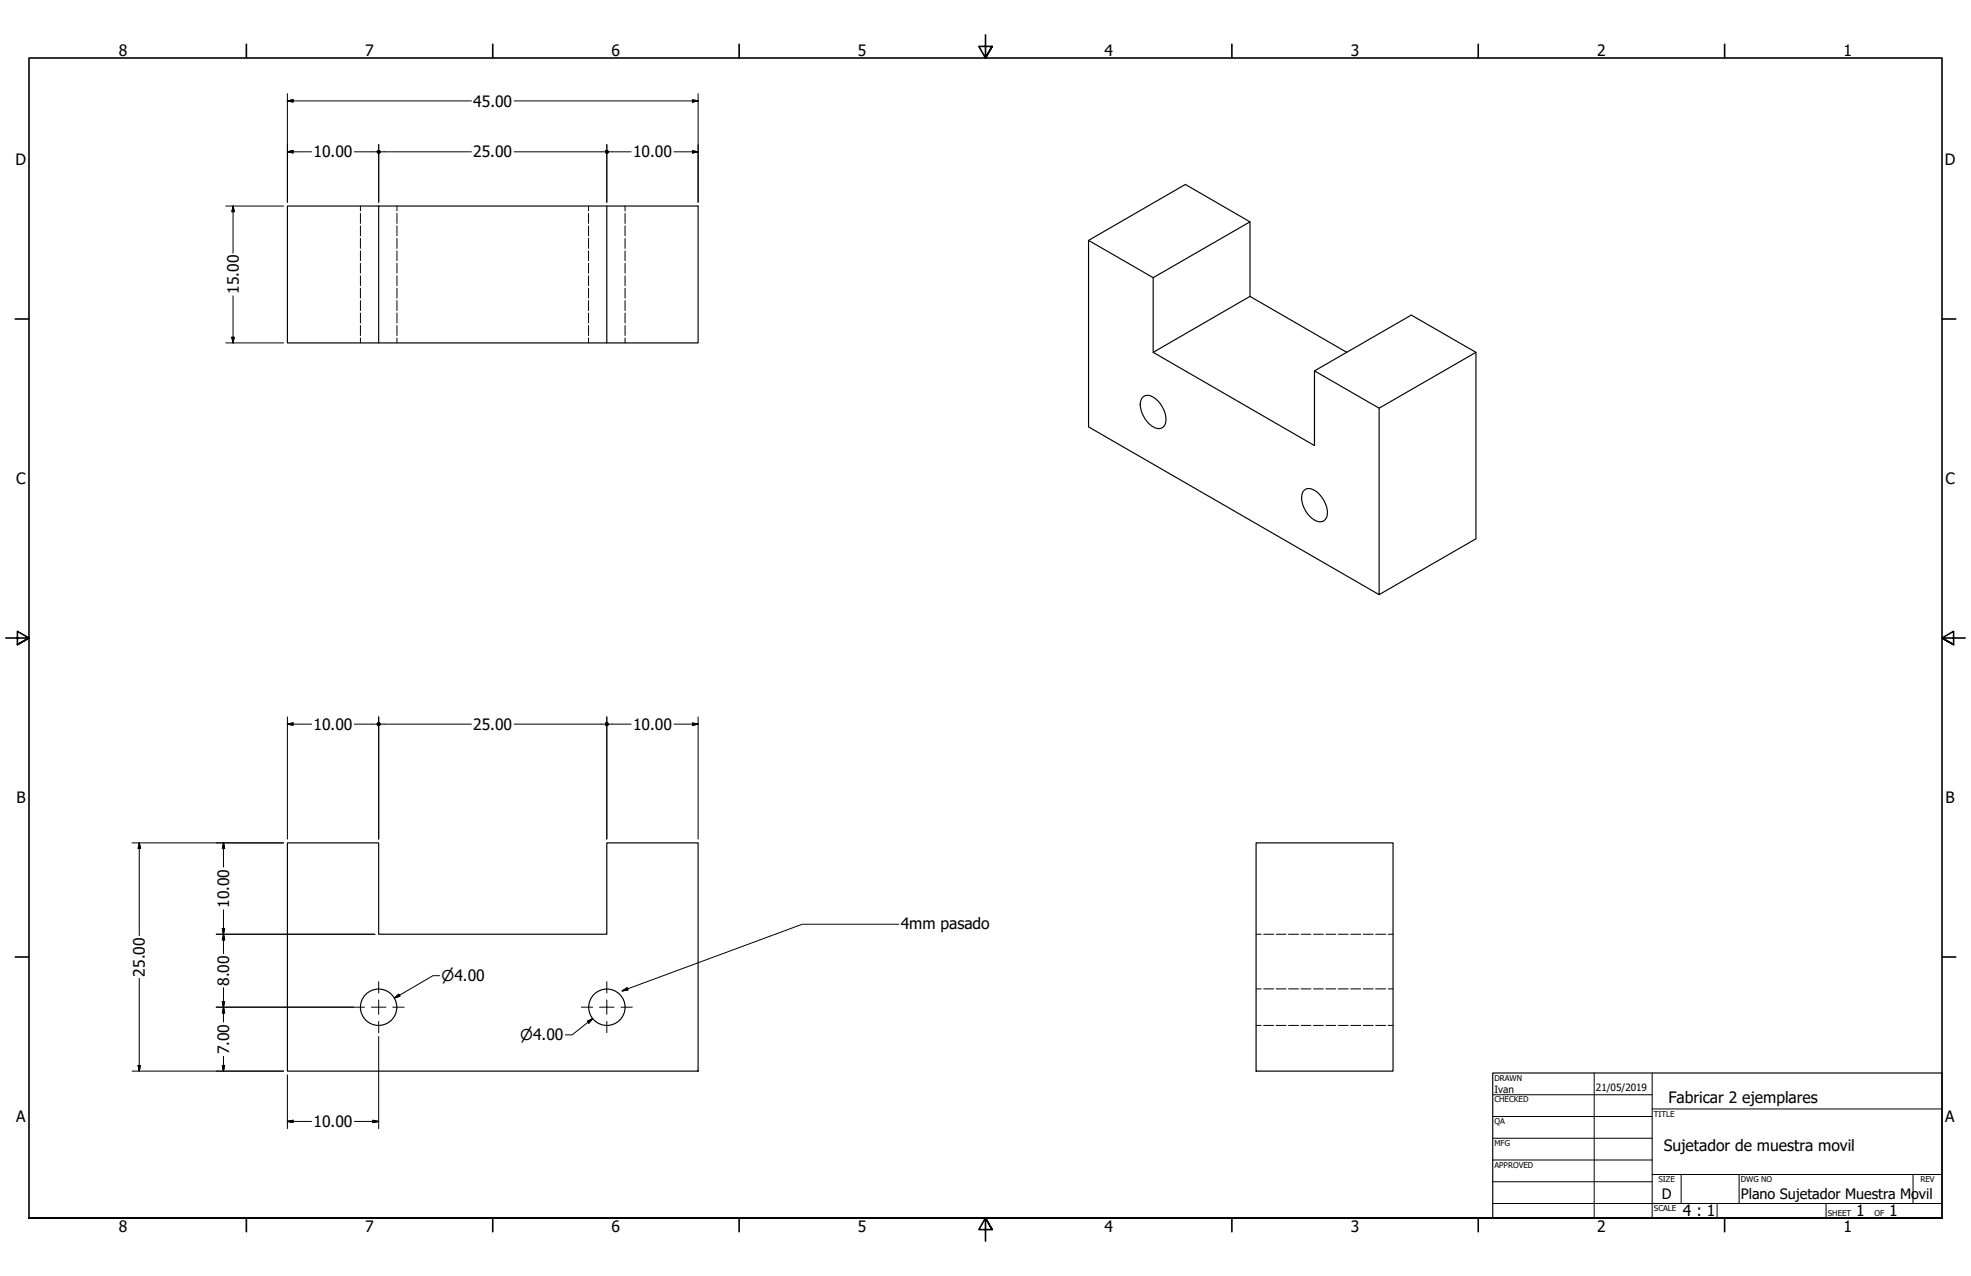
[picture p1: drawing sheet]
<svg xmlns="http://www.w3.org/2000/svg" width="864mm" height="559mm" viewBox="0 0 864 559" stroke-linecap="round" stroke-linejoin="round" font-family="sans-serif">
<!-- layer: Visible (ANSI) -->
<g fill="none" stroke="#000" stroke-width=".51">
<path d="M165.9 90.2v60h-40v-60h180v60h-40M265.9 90.2v60h-100M547.7 97.2l-42.4 24.4-28.4-16.3M505.3 121.6v32.7l42.4-24.5M505.3 154.3l70.6 40.8v-32.7l42.5-24.4 28.3 16.3v81.7l-42.4 24.4v-81.6M590.1 154.3l-42.4-24.5v-32.6l-28.3-16.4-42.5 24.5v81.6l127.4 73.5M646.7 154.3l-42.4 24.5-28.4-16.4M500.8 173.9a3.9 3.9 0 0 1 5.4 .6 11.5 11.5 0 0 1 4.4 11.1 3.4 3.4 0 0 1-5.6 1.2 12.1 12.1 0 0 1-5.3-11zM571.4 214.7a4.8 4.8 0 0 1 6.6 1.7 11.6 11.6 0 0 1 3.3 10 3.5 3.5 0 0 1-5.7 1.2 12.1 12.1 0 0 1-5.2-10.9zM125.9 369.1h40v40h100v-40h40v100h-180zM550.4 369.1h60v100h-60z"/>
<circle cx="165.9" cy="441.1" r="8"/>
<circle cx="265.9" cy="441.1" r="8"/>
</g>
<!-- layer: Hidden (ANSI) -->
<g fill="none" stroke="#000" stroke-width=".44">
<path d="M157.9 90.2v2.2M157.9 93.5v4.4M157.9 98.9v4.4M173.9 90.2v2.2M173.9 93.5v4.4M173.9 98.9v4.4M257.9 90.2v2.2M257.9 93.5v4.4M257.9 98.9v4.4M273.9 90.2v2.2M273.9 93.5v4.4M273.9 98.9v4.4"/>
<path d="M157.9 104.4v4.4M157.9 109.9v4.3M157.9 115.3v4.3M173.9 104.4v4.4M173.9 109.9v4.3M173.9 115.3v4.3M257.9 104.4v4.4M257.9 109.9v4.3M257.9 115.3v4.3M273.9 104.4v4.4M273.9 109.9v4.3M273.9 115.3v4.3"/>
<path d="M157.9 120.8v4.3M157.9 126.2v4.4M157.9 131.6v4.4M157.9 137.1v4.4M173.9 120.8v4.3M173.9 126.2v4.4M173.9 131.6v4.4M173.9 137.1v4.4M257.9 120.8v4.3M257.9 126.2v4.4M257.9 131.6v4.4M257.9 137.1v4.4"/>
<path d="M273.9 120.8v4.3M273.9 126.2v4.4M273.9 131.6v4.4M273.9 137.1v4.4M157.9 142.6v4.3M157.9 148v2.2M173.9 142.6v4.3M173.9 148v2.2M257.9 142.6v4.3M257.9 148v2.2M273.9 142.6v4.3M273.9 148v2.2"/>
<path d="M550.4 409.1h2.2M553.7 409.1h4.3M559.1 409.1h4.4M564.6 409.1h4.4M570 409.1h4.4M575.5 409.1h4.3M580.9 409.1h4.4M586.4 409.1h4.3M591.8 409.1h4.4M597.3 409.1h4.4M602.7 409.1h4.4M608.2 409.1h2.2"/>
<path d="M550.4 433.1h2.2M553.7 433.1h4.3M559.1 433.1h4.4M564.6 433.1h4.4M570 433.1h4.4M575.5 433.1h4.3M580.9 433.1h4.4M586.4 433.1h4.3M591.8 433.1h4.4M597.3 433.1h4.4M602.7 433.1h4.4M608.2 433.1h2.2"/>
<path d="M550.4 449.1h2.2M553.7 449.1h4.3M559.1 449.1h4.4M564.6 449.1h4.4M570 449.1h4.4M575.5 449.1h4.3M580.9 449.1h4.4M586.4 449.1h4.3M591.8 449.1h4.4M597.3 449.1h4.4M602.7 449.1h4.4M608.2 449.1h2.2"/>
</g>
<!-- layer: Border (ANSI) -->
<g fill="none" stroke="#000" stroke-width=".7">
<path d="M107.9 19.4v6M215.9 19.4v6M323.8 19.4v6M431.8 15.2v10.2l-2.9-5.1h5.8l-2.9 5.1 2.9-5.1M539.8 19.4v6M647.7 19.4v6M755.6 19.4v6M6.7 139.7h6M850.9 139.7h6M2.5 279.4h10.2l-5.1-2.9v5.8l5.1-2.9-5.1 2.9M861.1 279.4h-10.2l5.1-2.9v5.8l-5.1-2.9 5.1 2.9M6.7 419.1h6"/>
<path d="M850.9 419.1h6M12.7 533.4v-508h838.2v508h-838.2h838.2M107.9 533.4v6M215.9 533.4v6M323.8 533.4v6M434.7 538.5l-2.9-5.1 2.9 5.1h-5.8l2.9-5.1v10.2M539.8 533.4v6M647.7 533.4v6M755.6 533.4v6"/>
</g>
<!-- layer: Title (ANSI) -->
<g fill="none" stroke="#000" stroke-width=".44">
<path d="M654 479.4h69.9M698.5 469.9v63.5M723.9 469.9v63.5M654 488.9h69.9M654 498.5h69.9M723.9 485.6h127M654 508h69.9M654 517.5h69.9M723.9 514.3h127M736.6 514.3v12.7M762 514.3v12.7M838.2 514.3v12.7"/>
<path d="M654 527h196.9M752.3 527v6.4M800.1 527v6.4"/>
</g>
<path d="M654 469.9h196.9v63.5h-196.9z" fill="none" stroke="#000" stroke-width=".51"/>
<!-- layer: Dimension (ANSI) -->
<g fill="none" stroke="#000" stroke-width=".44">
<path d="M125.9 44.2l2.5-.5v1zM125.9 41v47.6M125.9 44.2h80.7M225.2 44.2h80.7M303.4 43.7l2.5 .5-2.5 .5zM305.9 41v47.6M125.9 66.5l2.5-.5v1zM125.9 66.5h10.6M155.3 66.5h10M165.9 63.3v25.3M166.5 66.5h40.1M225.2 66.5h40.1"/>
<path d="M265.9 63.3v25.3M266.5 66.5h10M295.3 66.5h10.6M303.4 66l2.5 .5-2.5 .5zM98.9 90.2h25.4M102.1 90.2l.5 2.5h-1zM102.1 90.2v20.7M102.1 129.5v20.7M98.9 150.2h25.4M101.6 147.7h1l-.5 2.5zM125.9 317.1l2.5-.5v1zM125.9 317.1h10.6"/>
<path d="M125.9 313.9v53.6M155.3 317.1h10M165.9 313.9v53.6M166.5 317.1h40.1M225.2 317.1h40.1M265.9 313.9v53.6M266.5 317.1h10M295.3 317.1h10.6M303.4 316.6l2.5 .5-2.5 .5zM305.9 313.9v53.6M57.8 369.1h66.5M61 369.1l.5 2.5h-1z"/>
<path d="M61 369.1v40.7M97.9 369.1l.5 2.5h-1zM97.9 369.1v10.6M97.9 398.5v19.1M94.7 409.1h69.6M97.4 406.6h1l-.5 2.5zM97.9 409.1l.5 2.5h-1zM61 428.4v40.7M97.4 438.6h1l-.5 2.5zM97.9 432.6v15M172.8 437.1l2-1.7 .5 .8zM192.7 427.3h-3l-16.9 9.8"/>
<path d="M94.7 441.1h60M97.9 441.1l.5 2.5h-1zM165.9 453.9v40.4M257.4 447.2l2.3-1.1-1.7 2zM259.7 446.1l-9 7.1h-3M57.8 469.1h66.5M60.5 466.6h1l-.5 2.5zM97.4 466.6h1l-.5 2.5zM97.9 462.6v6.5M125.9 470.7v23.6M125.9 491.1l2.5-.5v1zM125.9 491.1h10.6"/>
<path d="M155.3 491.1h10.6M163.4 490.6l2.5 .5-2.5 .5z"/>
</g>
<g fill="#000" stroke="#000" stroke-width=".44">
<path d="M125.9 44.2l2.5-.5zM125.9 44.2l2.5-.5v1zM303.4 44.7l2.5-.5zM303.4 43.7l2.5 .5-2.5 .5zM125.9 66.5l2.5-.5zM125.9 66.5l2.5-.5v1zM165.3 66.5l.6 .6zM165.3 66.5l1.1 .4-.5 .2zM165.3 66.5h1.2l-.1 .4zM165.3 66.5l1.1-.5 .1 .5zM165.3 66.5l.6-.7 .5 .2zM165.5 66l.4-.2-.6 .7z"/>
<path d="M165.5 66l-.2 .5zM165.9 65.8l.6 .7zM165.5 66l.4-.2 .6 .7zM165.5 66l1 .5h-1.2zM165.3 66.5h1.2l-1 .4zM165.5 66.9l1-.4-.6 .6zM166.5 66.5l-.6 .6zM166.5 66.5l-.1 .4zM265.3 66.5l.6 .6zM265.3 66.5l1 .4-.4 .2zM265.3 66.5h1.2l-.2 .4zM265.3 66.5l1-.5 .2 .5z"/>
<path d="M265.9 65.8l.4 .2-1 .5zM265.4 66l.5-.2-.6 .7zM265.4 66l-.1 .5zM265.9 65.8l.6 .7zM265.4 66l.5-.2 .6 .7zM265.4 66l1.1 .5h-1.2zM265.3 66.5h1.2l-1.1 .4zM265.4 66.9l1.1-.4-.6 .6zM265.9 67.1l.6-.6zM266.5 66.5l-.2 .4zM303.4 67l2.5-.5zM303.4 66l2.5 .5-2.5 .5z"/>
<path d="M102.1 90.2l.5 2.5zM102.1 90.2l.5 2.5h-1zM101.6 147.7l.5 2.5zM101.6 147.7h1l-.5 2.5zM125.9 317.1l2.5-.5zM125.9 317.1l2.5-.5v1zM165.3 317.1l.6 .7zM165.3 317.1l1.1 .5-.5 .2zM165.3 317.1h1.2l-.1 .5zM165.3 317.1l1.1-.4 .1 .4zM165.9 316.5l.5 .2-1.1 .4zM165.5 316.7l.4-.2-.6 .6z"/>
<path d="M165.5 316.7l-.2 .4zM165.9 316.5l.6 .6zM165.5 316.7l.4-.2 .6 .6zM165.5 316.7l1 .4h-1.2zM165.3 317.1h1.2l-1 .5zM165.5 317.6l1-.5-.6 .7zM166.5 317.1l-.6 .7zM166.5 317.1l-.1 .5zM265.3 317.1l.6 .7zM265.3 317.1l1 .5-.4 .2zM265.3 317.1h1.2l-.2 .5zM265.3 317.1l1-.4 .2 .4z"/>
<path d="M265.9 316.5l.4 .2-1 .4zM265.4 316.7l.5-.2-.6 .6zM265.4 316.7l-.1 .4zM265.9 316.5l.6 .6zM265.4 316.7l.5-.2 .6 .6zM265.4 316.7l1.1 .4h-1.2zM265.3 317.1h1.2l-1.1 .5zM265.4 317.6l1.1-.5-.6 .7zM265.9 317.8l.6-.7zM266.5 317.1l-.2 .5zM303.4 317.6l2.5-.5zM303.4 316.6l2.5 .5-2.5 .5z"/>
<path d="M61 369.1l.5 2.5zM61 369.1l.5 2.5h-1zM97.9 369.1l.5 2.5zM97.9 369.1l.5 2.5h-1zM97.4 406.6l.5 2.5zM97.4 406.6h1l-.5 2.5zM97.9 409.1l.5 2.5zM97.9 409.1l.5 2.5h-1zM97.4 438.6l.5 2.5zM97.4 438.6h1l-.5 2.5zM172.8 437.1l2-1.7zM172.8 437.1l2-1.7 .5 .8z"/>
<path d="M97.9 441.1l.5 2.5zM97.9 441.1l.5 2.5h-1zM259.7 446.1l-1.7 2zM257.4 447.2l2.3-1.1-1.7 2zM60.5 466.6l.5 2.5zM60.5 466.6h1l-.5 2.5zM97.4 466.6l.5 2.5zM97.4 466.6h1l-.5 2.5zM125.9 491.1l2.5-.5zM125.9 491.1l2.5-.5v1zM163.4 491.6l2.5-.5zM163.4 490.6l2.5 .5-2.5 .5z"/>
</g>
<!-- layer: Center Mark (ANSI) -->
<path d="M165.9 429.9v5M165.9 437.9v6.3M265.9 429.9v5M265.9 437.9v6.3M154.7 441.1h5M162.8 441.1h6.3M165.9 447.3v4.9M172.1 441.1h5M254.7 441.1h5M262.7 441.1h6.3M265.9 447.3v4.9M272.1 441.1h5" fill="none" stroke="#000" stroke-width=".44"/>
<!-- layer: Symbol (ANSI) -->
<path d="M393.8 404.7h-42.3l-78.9 29.3M272.6 434l2.2-1.4 .3 1z" fill="none" stroke="#000" stroke-width=".44"/>
<path d="M272.6 434l2.2-1.4zM272.6 434l2.2-1.4 .3 1z" fill="#000" stroke="#000" stroke-width=".44"/>
<g font-size="6.9">
<text x="52.1" y="24.4">8</text>
<text x="160" y="24.4">7</text>
<text x="268" y="24.4">6</text>
<text x="375.9" y="24.4">5</text>
<text x="483.9" y="24.4">4</text>
<text x="591.8" y="24.4">3</text>
<text x="699.8" y="24.4">2</text>
<text x="807.7" y="24.4">1</text>
<text x="207.3" y="46.7">45.00</text>
<text x="137.4" y="69">10.00</text>
<text x="207.3" y="69">25.00</text>
<text x="277.4" y="69">10.00</text>
<text x="6.9" y="72.3">D</text>
<text x="852.1" y="72.3">D</text>
<text x="104.6" y="128.8" transform="rotate(-90 104.6 128.8)">15.00</text>
<text x="7.1" y="212">C</text>
<text x="852.4" y="212">C</text>
<text x="137.4" y="319.6">10.00</text>
<text x="207.3" y="319.6">25.00</text>
<text x="277.4" y="319.6">10.00</text>
<text x="7.2" y="351.7">B</text>
<text x="852.4" y="351.7">B</text>
<text x="100.4" y="397.6" transform="rotate(-90 100.4 397.6)">10.00</text>
<text x="394.7" y="406.7">4mm pasado</text>
<text x="63.5" y="427.7" transform="rotate(-90 63.5 427.7)">25.00</text>
<text x="100.4" y="431.8" transform="rotate(-90 100.4 431.8)">8.00</text>
<text x="100.4" y="461.8" transform="rotate(-90 100.4 461.8)">7.00</text>
<text x="731" y="483.2">Fabricar 2 ejemplares</text>
<text x="7.1" y="491.4">A</text>
<text x="852.3" y="491.4">A</text>
<text x="137.4" y="493.6">10.00</text>
<text x="729" y="504.1">Sujetador de muestra movil</text>
<text x="737.4" y="532.6">4 : 1</text>
<text x="813.2" y="532.6">1</text>
<text x="827.8" y="532.6">1</text>
<text x="52.1" y="539.4">8</text>
<text x="160" y="539.4">7</text>
<text x="268" y="539.4">6</text>
<text x="375.9" y="539.4">5</text>
<text x="483.9" y="539.4">4</text>
<text x="591.8" y="539.4">3</text>
<text x="699.8" y="539.4">2</text>
<text x="807.7" y="539.4">1</text>
</g>
<g font-size="6.5">
<text x="193.5" y="429.7">⌀4.00</text>
<text x="228" y="455.6">⌀4.00</text>
</g>
<g font-size="6.3">
<text x="728.1" y="524.9">D</text>
<text x="762.8" y="525">Plano Sujetador Muestra Movil</text>
</g>
<g font-size="4.4">
<text x="654.8" y="478.6">Ivan</text>
<text x="699.3" y="478">21/05/2019</text>
</g>
<g font-size="3.5">
<text x="654.8" y="473.2">DRAWN</text>
<text x="654.8" y="482.8">CHECKED</text>
<text x="724.7" y="488.9">TITLE</text>
<text x="654.8" y="492.3">QA</text>
<text x="654.8" y="501.8">MFG</text>
<text x="654.8" y="511.4">APPROVED</text>
<text x="726.7" y="517.7">SIZE</text>
<text x="762.8" y="517.7">DWG NO</text>
<text x="841.4" y="517.7">REV</text>
<text x="724.7" y="530.4">SCALE</text>
<text x="800.9" y="532.6">SHEET</text>
<text x="821.3" y="532.6">OF</text>
</g>
</svg>
